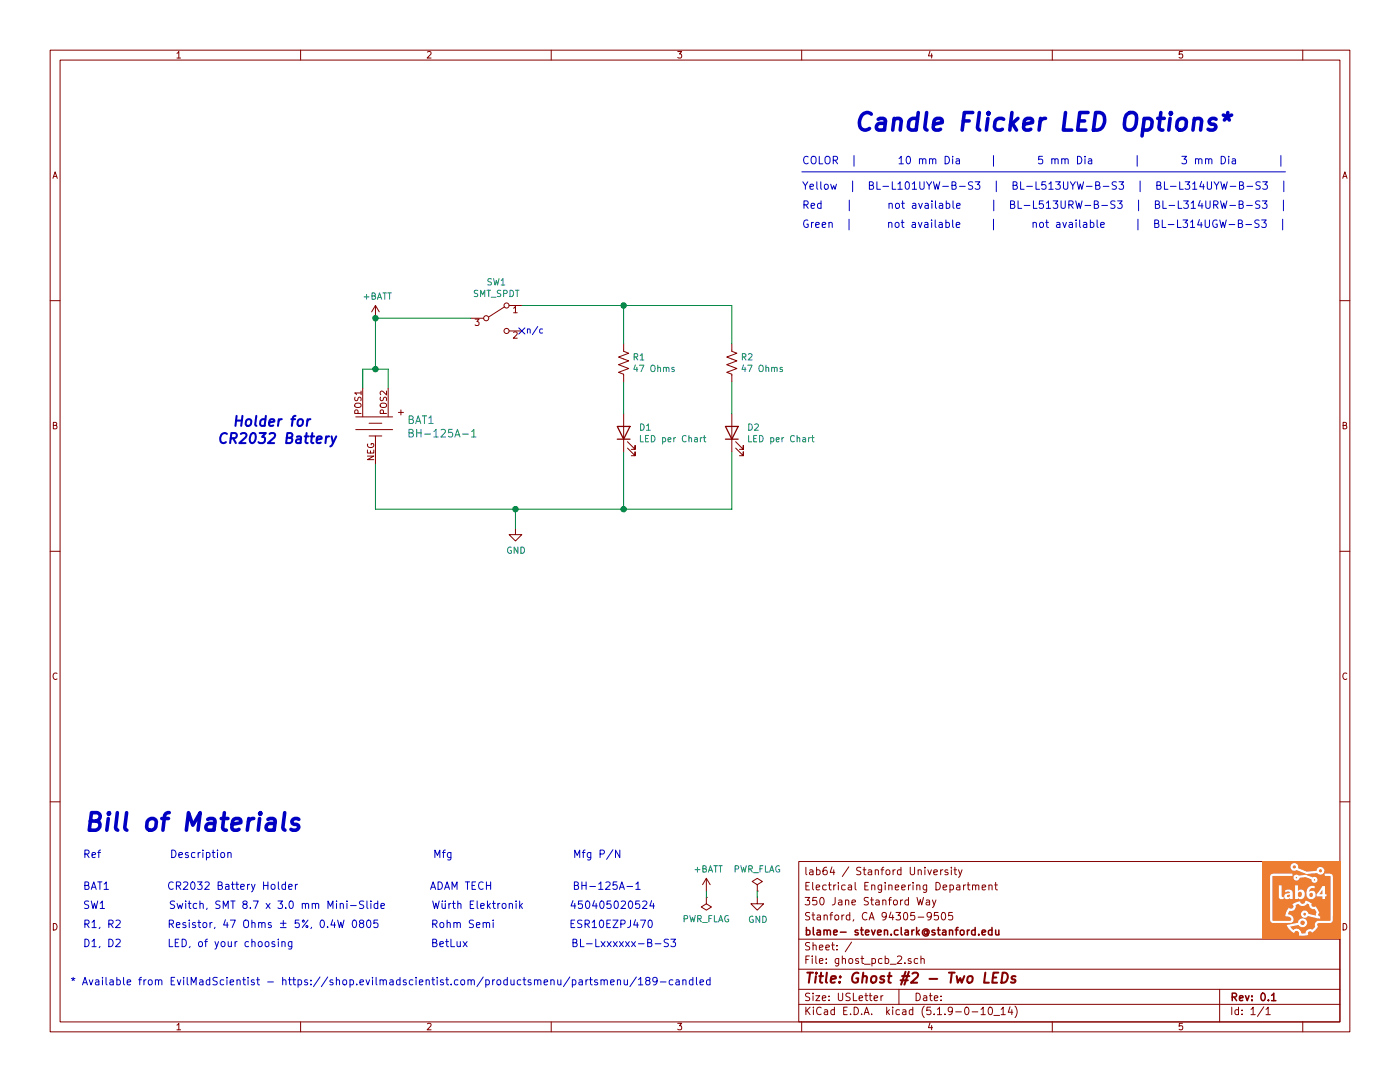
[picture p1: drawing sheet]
EESchema Schematic File Version 4
EELAYER 30 0
EELAYER END
$Descr USLetter 11000 8500
encoding utf-8
Sheet 1 1
Title "Ghost #2 - Two LEDs"
Date ""
Rev "0.1"
Comp "blame- steven.clark@stanford.edu"
Comment1 "Stanford, CA 94305-9505"
Comment2 "350 Jane Stanford Way"
Comment3 "Electrical Engineering Department"
Comment4 "lab64 / Stanford University"
$EndDescr
$Comp
L Switch:SW_SPDT_3_Common-Switch SW1
U 1 1
P 3900 2500
F 0 "SW1" H 3900 2785 50  0000 C CNN
F 1 "SMT_SPDT" H 3900 2694 50  0000 C CNN
F 2 "Button_Switch_SMD:SMT_Mini_Slide_Switch" H 3900 2500 50  0001 C CNN
F 3 "" H 3900 2500 50  0001 C CNN
	1    3900 2500
	1    0    0    -1  
$EndComp
$Comp
L Device:R_US R1
U 1 1
P 4900 2850
F 0 "R1" H 4968 2896 50  0000 L CNN
F 1 "47 Ohms" H 4968 2805 50  0000 L CNN
F 2 "Resistor_SMD:R_0805_2012Metric" V 4940 2840 50  0001 C CNN
F 3 "~" H 4900 2850 50  0001 C CNN
	1    4900 2850
	1    0    0    -1  
$EndComp
$Comp
L Device:LED D1
U 1 1
P 4900 3400
F 0 "D1" V 4939 3282 50  0000 R CNN
F 1 "LED per Chart" V 4848 3282 50  0000 R CNN
F 2 "LED_THT:LED_D3.0mm" H 4900 3400 50  0001 C CNN
F 3 "~" H 4900 3400 50  0001 C CNN
	1    4900 3400
	0    -1   -1   0   
$EndComp
Wire Wire Line
	4900 2400 4900 2700
Wire Wire Line
	4900 3000 4900 3250
Wire Wire Line
	4900 4000 4900 3550
Wire Wire Line
	2950 3650 2950 4000
$Comp
L Device:CR2032 BAT1
U 1 1
P 2950 3350
F 0 "BAT1" V 2897 3598 60  0000 L CNN
F 1 "BH-125A-1" V 3003 3598 60  0000 L CNN
F 2 "Battery:BatteryHolder_AdamTech_BH-125A-1" H 3150 3550 60  0001 L CNN
F 3 "https://app.adam-tech.com/products/download/data_sheet/197006/bh-125a-1-data-sheet.pdf" H 3150 3650 60  0001 L CNN
F 4 "2057-BH-125A-1-ND" H 3150 3750 60  0001 L CNN "Digi-Key_PN"
F 5 "BH-125A-1" H 3150 3850 60  0001 L CNN "MPN"
F 6 "Battery Products" H 3150 3950 60  0001 L CNN "Category"
F 7 "Battery Holders, Clips, Contacts" H 3150 4050 60  0001 L CNN "Family"
F 8 "https://www.digikey.com/en/products/detail/adam-tech/BH-125A-1/13537720?s=N4IgTCBcDaIEIAkC0BGMBWAgqkBdAvkA" H 3150 4250 60  0001 L CNN "DK_Detail_Page"
F 9 "BATTERY HOLDER CR2032 PC PIN" H 3150 4350 60  0001 L CNN "Description"
F 10 "ADAM TECH" H 3150 4450 60  0001 L CNN "Manufacturer"
F 11 "Active" H 3150 4550 60  0001 L CNN "Status"
	1    2950 3350
	0    1    1    0   
$EndComp
Wire Wire Line
	2850 3050 2850 2900
Wire Wire Line
	2850 2900 2950 2900
Wire Wire Line
	3050 2900 3050 3050
Wire Wire Line
	2950 2900 2950 2500
Wire Wire Line
	2950 2500 3700 2500
Connection ~ 2950 2900
Wire Wire Line
	2950 2900 3050 2900
Wire Wire Line
	4100 2400 4900 2400
Wire Wire Line
	2950 4000 4050 4000
Text Notes 650  6550 0    138  Italic 28
Bill of Materials
Text Notes 650  6750 0    59   ~ 0
Ref            Description                                   Mfg                     Mfg P/N
Text Notes 650  7000 0    59   ~ 0
BAT1          CR2032 Battery Holder                       ADAM TECH              BH-125A-1
Text Notes 650  7150 0    59   ~ 0
SW1           Switch, SMT 8.7 x 3.0 mm Mini-Slide        Würth Elektronik        450405020524
Text Notes 650  7300 0    59   ~ 0
R1, R2        Resistor, 47 Ohms ± 5%, 0.4W 0805         Rohm Semi             ESR10EZPJ470
Text Notes 650  7450 0    59   ~ 0
D1, D2        LED, of your choosing                        BetLux                  BL-Lxxxxxx-B-S3
$Comp
L power:GND #PWR01
U 1 1
P 4050 4150
F 0 "#PWR01" H 4050 3900 50  0001 C CNN
F 1 "GND" H 4055 3977 50  0000 C CNN
F 2 "" H 4050 4150 50  0001 C CNN
F 3 "" H 4050 4150 50  0001 C CNN
	1    4050 4150
	1    0    0    -1  
$EndComp
Wire Wire Line
	4050 4150 4050 4000
Connection ~ 4050 4000
Wire Wire Line
	4050 4000 4900 4000
Text Notes 6300 1300 0    59   ~ 0
COLOR  |       10 mm Dia     |       5 mm Dia       |       3 mm Dia       |
Text Notes 6700 1050 0    138  Italic 28
Candle Flicker LED Options*
Text Notes 6300 1500 0    59   ~ 0
Yellow  |  BL-L101UYW-B-S3  |  BL-L513UYW-B-S3  |  BL-L314UYW-B-S3  |
Text Notes 6300 1650 0    59   ~ 0
Red    |      not available     |  BL-L513URW-B-S3  |  BL-L314URW-B-S3  |
Text Notes 6300 1800 0    59   ~ 0
Green  |      not available     |      not available     |  BL-L314UGW-B-S3  |
Wire Notes Line width 8 style solid
	6300 1350 10100 1350
Text Notes 1700 3500 0    79   Italic 16
  Holder for\nCR2032 Battery
Text Notes 550  7750 0    59   ~ 0
* Available from EvilMadScientist - https://shop.evilmadscientist.com/productsmenu/partsmenu/189-candled
$Comp
L Device:R_US R2
U 1 1
P 5750 2850
F 0 "R2" H 5818 2896 50  0000 L CNN
F 1 "47 Ohms" H 5818 2805 50  0000 L CNN
F 2 "Resistor_SMD:R_0805_2012Metric" V 5790 2840 50  0001 C CNN
F 3 "~" H 5750 2850 50  0001 C CNN
	1    5750 2850
	1    0    0    -1  
$EndComp
$Comp
L Device:LED D2
U 1 1
P 5750 3400
F 0 "D2" V 5789 3282 50  0000 R CNN
F 1 "LED per Chart" V 5698 3282 50  0000 R CNN
F 2 "LED_THT:LED_D3.0mm" H 5750 3400 50  0001 C CNN
F 3 "~" H 5750 3400 50  0001 C CNN
	1    5750 3400
	0    -1   -1   0   
$EndComp
Wire Wire Line
	5750 2400 5750 2700
Wire Wire Line
	5750 3000 5750 3250
Wire Wire Line
	5750 4000 5750 3550
Wire Wire Line
	4900 4000 5750 4000
Connection ~ 4900 4000
Wire Wire Line
	4900 2400 5750 2400
Connection ~ 4900 2400
$Comp
L power:+BATT #PWR0101
U 1 1
P 2950 2500
F 0 "#PWR0101" H 2950 2350 50  0001 C CNN
F 1 "+BATT" H 2965 2673 50  0000 C CNN
F 2 "" H 2950 2500 50  0001 C CNN
F 3 "" H 2950 2500 50  0001 C CNN
	1    2950 2500
	1    0    0    -1  
$EndComp
Connection ~ 2950 2500
NoConn ~ 4100 2600
Text Notes 4130 2630 0    50   ~ 0
n/c
$Comp
L power:PWR_FLAG #FLG0101
U 1 1
P 5950 7000
F 0 "#FLG0101" H 5950 7075 50  0001 C CNN
F 1 "PWR_FLAG" H 5950 7173 50  0000 C CNN
F 2 "" H 5950 7000 50  0001 C CNN
F 3 "~" H 5950 7000 50  0001 C CNN
	1    5950 7000
	1    0    0    -1  
$EndComp
$Comp
L power:PWR_FLAG #FLG0102
U 1 1
P 5550 7050
F 0 "#FLG0102" H 5550 7125 50  0001 C CNN
F 1 "PWR_FLAG" H 5550 7223 50  0000 C CNN
F 2 "" H 5550 7050 50  0001 C CNN
F 3 "~" H 5550 7050 50  0001 C CNN
	1    5550 7050
	-1   0    0    1   
$EndComp
$Comp
L power:+BATT #PWR0102
U 1 1
P 5550 7000
F 0 "#PWR0102" H 5550 6850 50  0001 C CNN
F 1 "+BATT" H 5565 7173 50  0000 C CNN
F 2 "" H 5550 7000 50  0001 C CNN
F 3 "" H 5550 7000 50  0001 C CNN
	1    5550 7000
	1    0    0    -1  
$EndComp
Wire Wire Line
	5550 7000 5550 7050
$Comp
L power:GND #PWR0103
U 1 1
P 5950 7050
F 0 "#PWR0103" H 5950 6800 50  0001 C CNN
F 1 "GND" H 5955 6877 50  0000 C CNN
F 2 "" H 5950 7050 50  0001 C CNN
F 3 "" H 5950 7050 50  0001 C CNN
	1    5950 7050
	1    0    0    -1  
$EndComp
Wire Wire Line
	5950 7000 5950 7050
$EndSCHEMATC
